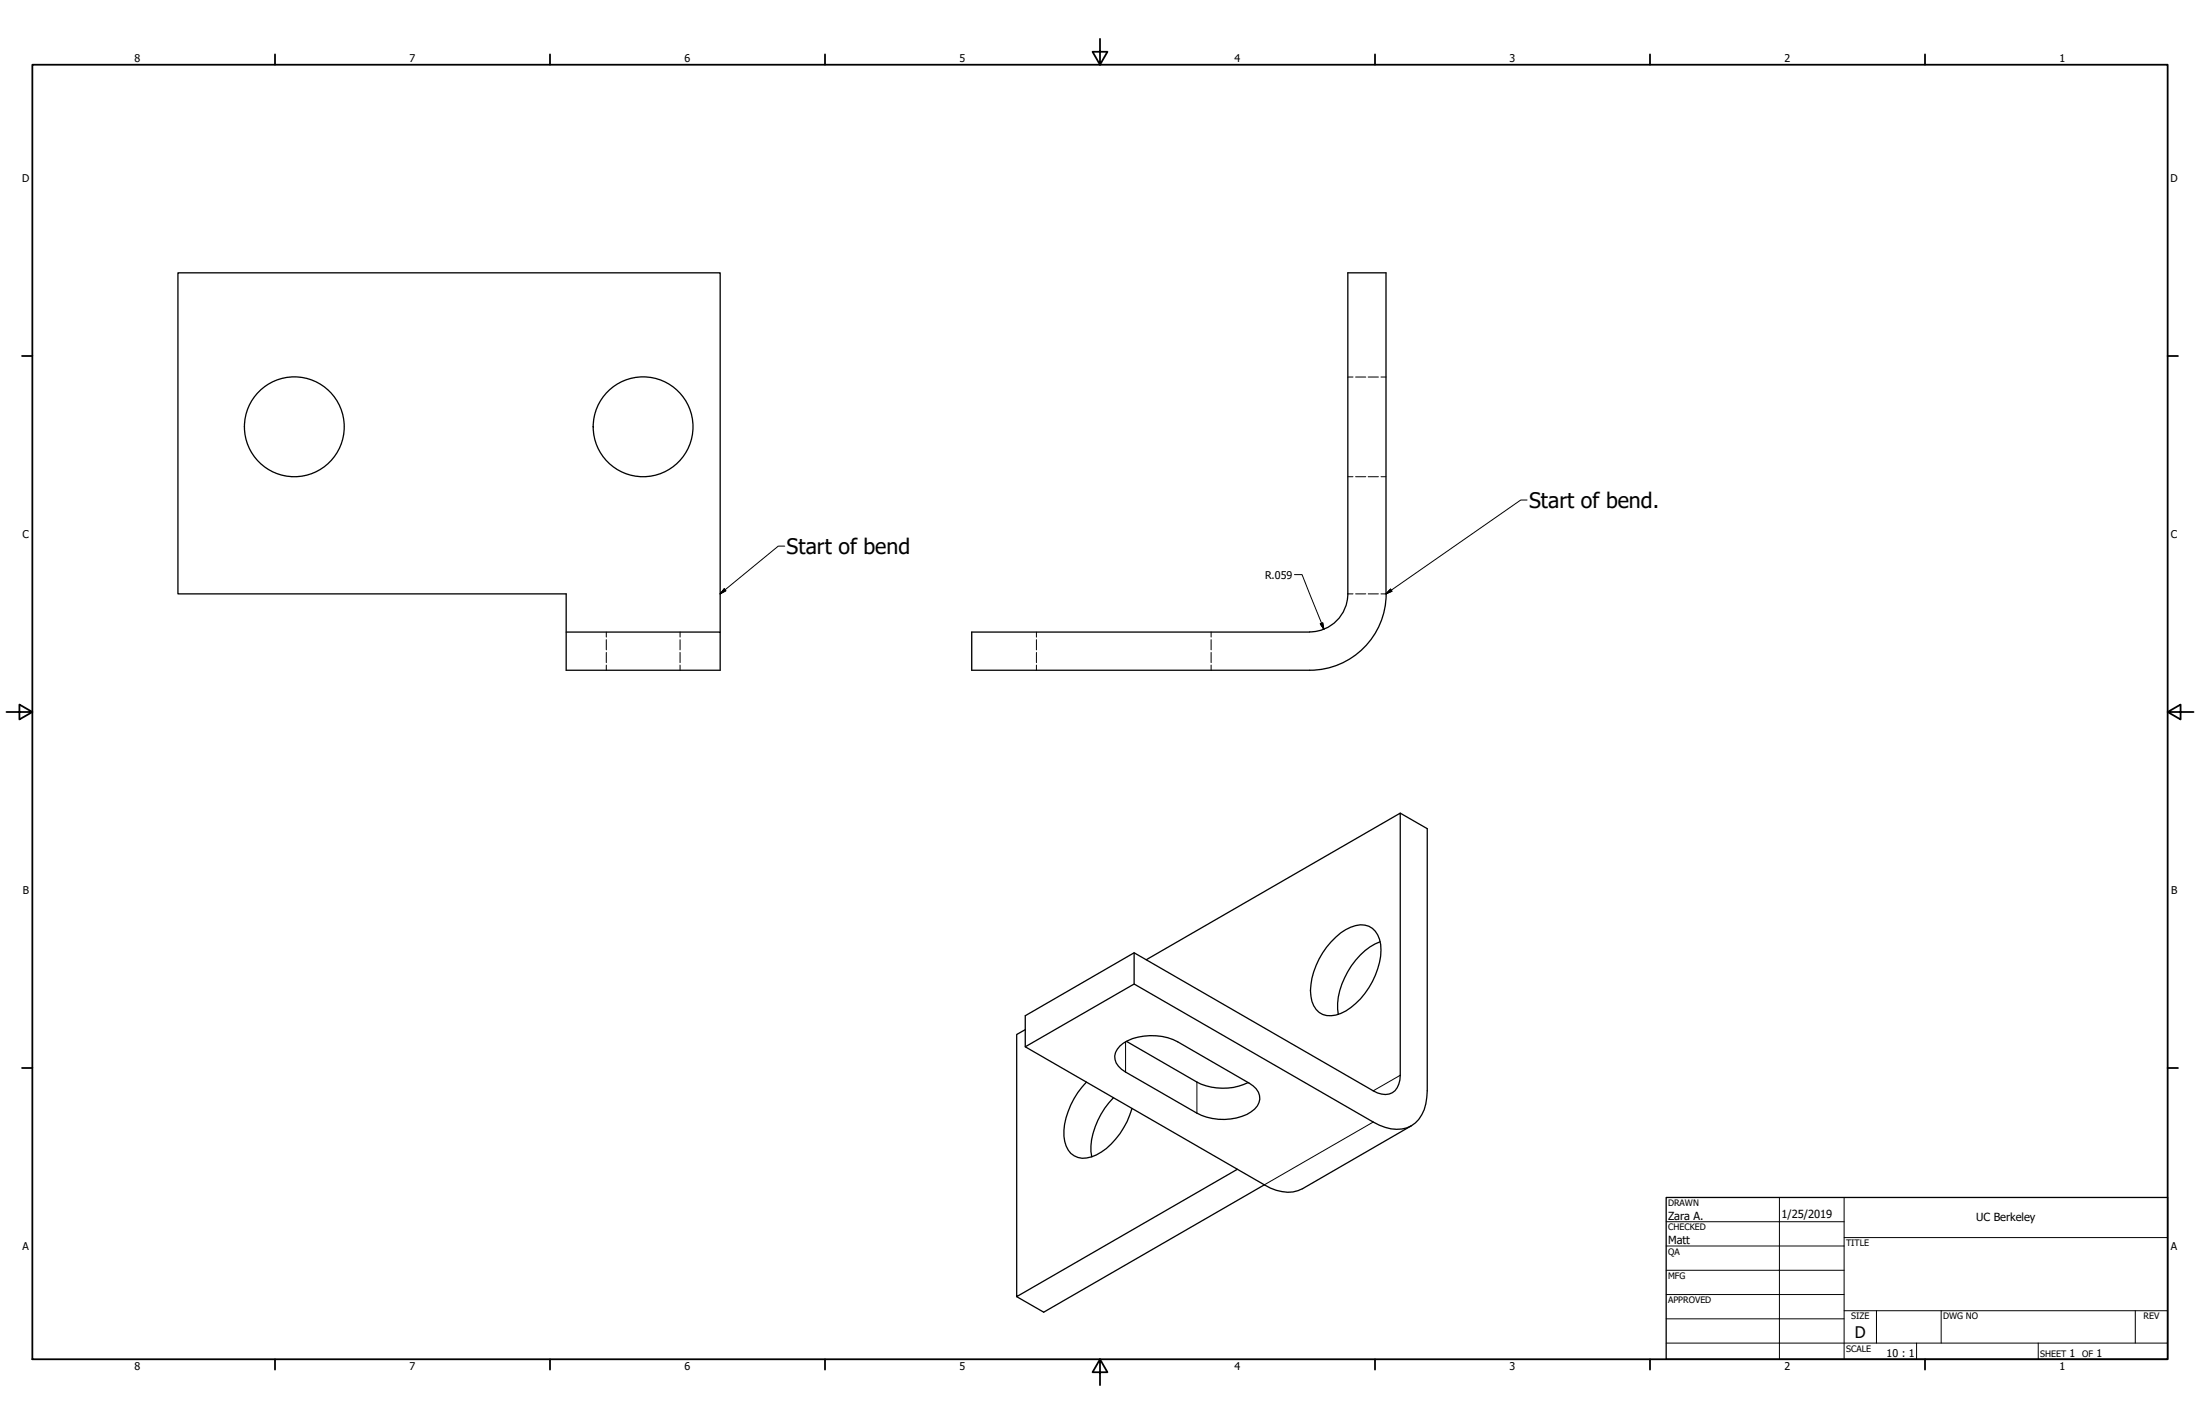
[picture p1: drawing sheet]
<svg xmlns="http://www.w3.org/2000/svg" width="864mm" height="559mm" viewBox="0 0 864 559" stroke-linecap="round" stroke-linejoin="round" font-family="sans-serif">
<!-- layer: Visible (ANSI) -->
<g fill="none" stroke="#000" stroke-width=".51">
<path d="M529.1 233a15 15 0 0 1-15 15h-132.7v15h132.7a30 30 0 0 0 30-30M529.1 233v-125.9h15v125.9M222.2 248h60.5v15h-60.5v-30h-152.4v-125.9h212.9v140.9M522.5 369.6a18.1 18.1 0 0 1 11.5-6.7 7.7 7.7 0 0 1 8 7.7 29.3 29.3 0 0 1-15.7 27.1 7.7 7.7 0 0 1-10.6-3 18.9 18.9 0 0 1 .9-15.9 31.4 31.4 0 0 1 5.9-9.2zM541.8 369.6a27.6 27.6 0 0 0-15.1 16.6 22.5 22.5 0 0 0-1.4 11.9M402.5 398.6v12.2l93.8 54.1a15.5 15.5 0 0 0 15 1.6M439.6 410.5a20.9 20.9 0 0 1 18.8-3.3l3.9 1.6 28 16.2a6.2 6.2 0 0 1 3.3 9 17.8 17.8 0 0 1-15.3 5.2 21 21 0 0 1-8.5-2.4l-28-16.1a6.2 6.2 0 0 1-3.2-9zM426.5 424.6a30.7 30.7 0 0 0-8.9 21.2 8.3 8.3 0 0 0 7.2 8.7 17.3 17.3 0 0 0 13.2-7.5 33.3 33.3 0 0 0 6.4-12M437.1 430.8a30.3 30.3 0 0 0-8.9 21.1l.4 2.1M469.8 424.6a23 23 0 0 0 20.2 .2M549.7 422a6.6 6.6 0 0 1-5.8 7.5l-3.2-.6-1.6-.8"/>
<circle cx="115.5" cy="167.5" r="19.6"/>
<circle cx="252.4" cy="167.5" r="19.6"/>
</g>
<!-- layer: Hidden (ANSI) -->
<g fill="none" stroke="#000" stroke-width=".39">
<path d="M529.1 148h2M532.1 148h4M537.1 148h4M542.1 148h2M529.1 187.1h2M532.1 187.1h4M537.1 187.1h4M542.1 187.1h2M529.1 233h2M532.1 233h4M537.1 233h4M542.1 233h2"/>
<path d="M238 248v2M238 251v4M238 256v4M267 248v2M267 251v4M267 256v4M406.8 248v2M406.8 251v4M406.8 256v4M475.4 248v2M475.4 251v4M475.4 256v4"/>
<path d="M238 261v2M267 261v2M406.8 261v2M475.4 261v2"/>
</g>
<!-- layer: Visible Narrow (ANSI) -->
<path d="M441.8 408.8v11.9M469.8 424.6v12.2M549.7 422l-10.6 6.1M539.1 440.3l-42.8 24.6" fill="none" stroke="#000" stroke-width=".39"/>
<path d="M549.7 319.1l10.6 6.1v102.9a15.4 15.4 0 0 1-6.3 13.7 13.9 13.9 0 0 1-12.6-.3l-96.2-55.4-42.7 24.7M445.2 373.9v12.2M450 376.6l99.7-57.5v102.9M402.5 398.6l42.7-24.7 93.9 54.2M402.5 404.1l-3.4 1.9v102.8l86.6-49.9M442.2 408.6l27.6 16M554 441.8l-42.7 24.7M496.3 464.9l-86.6 50-10.6-6.1" fill="none" stroke="#000" stroke-width=".51"/>
<!-- layer: Border (ANSI) -->
<g fill="none" stroke="#000" stroke-width=".7">
<path d="M431.8 15.2v10.2l-2.9-5.1h5.8l-2.9 5.1M12.7 25.4h838.2v508h-838.2zM107.9 21.3v4.1M215.9 21.3v4.1M323.8 21.3v4.1M539.8 21.3v4.1M647.7 21.3v4.1M755.6 21.3v4.1M8.6 139.7h4.1M850.9 139.7h4.1M2.5 279.4h10.2l-5.1-2.9v5.8l5.1-2.9M850.9 279.4l5.1 2.9v-5.8l-5.1 2.9h10.2"/>
<path d="M8.6 419.1h4.1M850.9 419.1h4.1M107.9 533.4v4.1M215.9 533.4v4.1M323.8 533.4v4.1M431.8 533.4l2.9 5.1h-5.8l2.9-5.1v10.2M539.8 533.4v4.1M647.7 533.4v4.1M755.6 533.4v4.1"/>
</g>
<!-- layer: Title (ANSI) -->
<g fill="none" stroke="#000" stroke-width=".39">
<path d="M654 479.4h69.9M698.5 469.9v63.5M723.9 469.9v63.5M654 488.9h69.9M654 498.5h69.9M723.9 485.6h127M654 508h69.9M654 517.5h69.9M723.9 514.3h127M736.6 514.3v12.7M762 514.3v12.7M838.2 514.3v12.7"/>
<path d="M654 527h196.9M752.3 527v6.4M800.1 527v6.4"/>
</g>
<path d="M654 469.9h196.9v63.5h-196.9z" fill="none" stroke="#000" stroke-width=".51"/>
<!-- layer: Dimension (ANSI) -->
<path d="M508.1 225.5h3l8.6 21.5M518.3 244.8l.9-.4 .5 2.6z" fill="none" stroke="#000" stroke-width=".39"/>
<path d="M518.3 244.8l1.4 2.2zM518.3 244.8l.9-.4 .5 2.6z" fill="#000" stroke="#000" stroke-width=".39"/>
<!-- layer: Symbol (ANSI) -->
<path d="M599.4 196.2h-2.4l-52.9 36.8M308 214.3h-2.5l-22.8 18.7M284.3 231.1l.6 .7-2.2 1.2zM545.8 231.2l.6 .8-2.3 1z" fill="none" stroke="#000" stroke-width=".39"/>
<path d="M284.3 231.1l-1.6 1.9zM284.3 231.1l.6 .7-2.2 1.2zM545.8 231.2l-1.7 1.8zM545.8 231.2l.6 .8-2.3 1z" fill="#000" stroke="#000" stroke-width=".39"/>
<g font-size="8.4">
<text x="600.3" y="199.4">Start of bend.</text>
<text x="308.8" y="217.5">Start of bend</text>
</g>
<text font-size="6.3" x="728.1" y="524.9">D</text>
<g font-size="4.4">
<text x="654.8" y="478.6">Zara A.</text>
<text x="699.3" y="478">1/25/2019</text>
<text x="775.8" y="479">UC Berkeley</text>
<text x="654.8" y="488.1">Matt</text>
</g>
<g font-size="4.2">
<text x="52.8" y="24.4">8</text>
<text x="160.8" y="24.4">7</text>
<text x="268.7" y="24.4">6</text>
<text x="376.7" y="24.4">5</text>
<text x="484.6" y="24.4">4</text>
<text x="592.6" y="24.4">3</text>
<text x="700.5" y="24.4">2</text>
<text x="808.5" y="24.4">1</text>
<text x="8.8" y="71.4">D</text>
<text x="852" y="71.4">D</text>
<text x="8.9" y="211.1">C</text>
<text x="852.2" y="211.1">C</text>
<text x="496.6" y="227">R.059</text>
<text x="9" y="350.8">B</text>
<text x="852.2" y="350.8">B</text>
<text x="8.9" y="490.5">A</text>
<text x="852.2" y="490.5">A</text>
<text x="740.6" y="532.6">10 : 1</text>
<text x="812.4" y="532.6">1</text>
<text x="823" y="532.6">1</text>
<text x="52.8" y="537.5">8</text>
<text x="160.8" y="537.5">7</text>
<text x="268.7" y="537.5">6</text>
<text x="376.7" y="537.5">5</text>
<text x="484.6" y="537.5">4</text>
<text x="592.6" y="537.5">3</text>
<text x="700.5" y="537.5">2</text>
<text x="808.5" y="537.5">1</text>
</g>
<g font-size="3.5">
<text x="654.8" y="473.2">DRAWN</text>
<text x="654.8" y="482.8">CHECKED</text>
<text x="724.7" y="488.9">TITLE</text>
<text x="654.8" y="492.3">QA</text>
<text x="654.8" y="501.8">MFG</text>
<text x="654.8" y="511.4">APPROVED</text>
<text x="726.7" y="517.7">SIZE</text>
<text x="762.8" y="517.7">DWG NO</text>
<text x="841.4" y="517.7">REV</text>
<text x="724.7" y="530.4">SCALE</text>
<text x="800.9" y="532.6">SHEET</text>
<text x="817.4" y="532.6">OF</text>
</g>
</svg>
